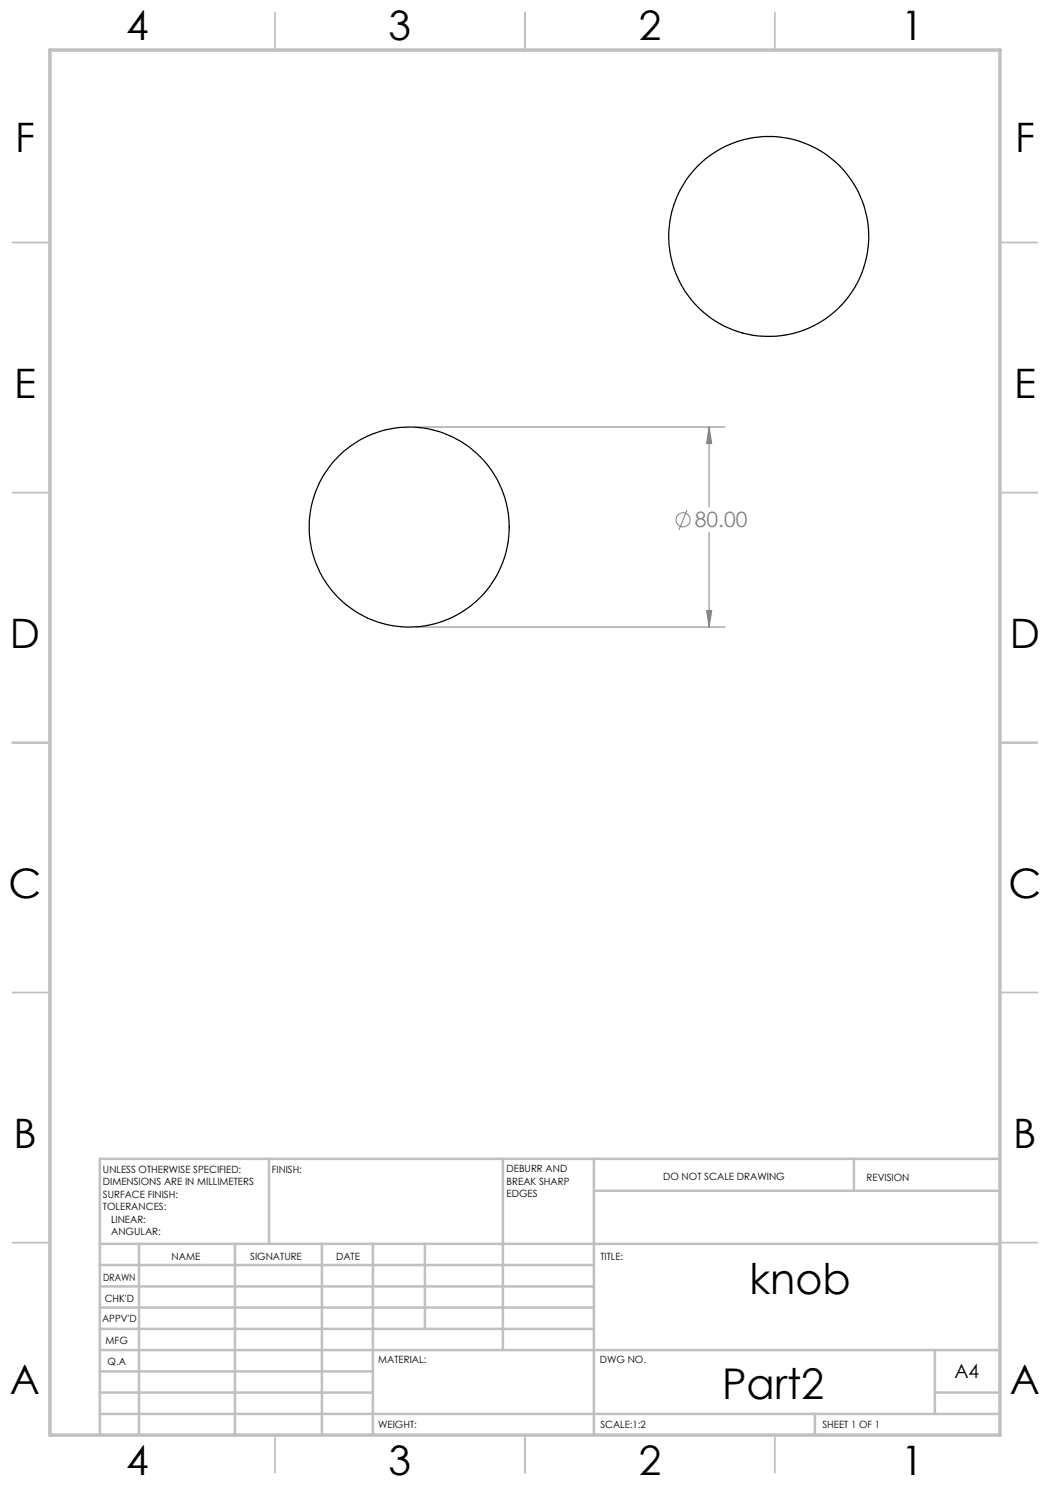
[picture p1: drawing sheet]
<svg xmlns="http://www.w3.org/2000/svg" width="210mm" height="297mm" viewBox="0 0 210 297" stroke-linecap="round" stroke-linejoin="round" font-family="sans-serif">
<g fill="none" stroke="#808080" stroke-width=".2">
<path d="M83.1 85.4h61.9M141.8 85.4l.5 3.3h-1zM141.8 85.4v16M137.4 101.9l-1.6 4.1M141.8 106.5v18.9M83.1 125.4h61.9M141.3 122.1h1l-.5 3.3z"/>
<circle cx="136.6" cy="104" r="1.41"/>
</g>
<g fill="none" stroke="#c0c0c0" stroke-width=".35">
<path d="M55 2.5v7.5M105 2.5v7.5M155 2.5v7.5M2.5 48.5h7.5M200 48.5h7.5M2.5 98.5h7.5M200 98.5h7.5M2.5 148.5h7.5M200 148.5h7.5M2.5 198.5h7.5M200 198.5h7.5M2.5 248.5h7.5"/>
<path d="M200 248.5h7.5M55 287v7.5M105 287v7.5M155 287v7.5"/>
</g>
<g fill="none" stroke="#c0c0c0" stroke-width=".5">
<path d="M53.8 231.8v17M100.6 231.8v38.2M118.8 231.8v55.2M118.8 238.2h81.2M170.8 231.8v6.4M200 231.8h-180v55.2M20 248.8h180M20 257.3h98.8M20 253h98.8M27.8 248.8v38.2M47 248.8v38.2M64.4 248.8v38.2"/>
<path d="M74.6 248.8v38.2M85 248.8v17M20 265.8h98.8M20 261.5h98.8M20 278.5h54.6M20 274.3h54.6M20 270h180M187 278.5h13M187 270v12.8M20 282.8h180M163 282.8v4.2"/>
</g>
<path d="M10 10h190v277h-190z" fill="none" stroke="#c0c0c0" stroke-width=".7"/>
<path d="M141.8 85.4l.5 3.3h-1zM141.3 122.1h1l-.5 3.3z" fill="#808080"/>
<g fill="none" stroke="#000" stroke-width=".25">
<circle cx="153.7" cy="47.3" r="20"/>
<circle cx="81.8" cy="105.4" r="20"/>
</g>
<g font-size="8.5">
<text x="149.9" y="258.8">knob</text>
<text x="144.4" y="279.7">Part2</text>
</g>
<g font-size="8.1">
<text x="25.2" y="8">4</text>
<text x="77.7" y="8">3</text>
<text x="127.7" y="8">2</text>
<text x="180.2" y="8">1</text>
<text x="3" y="30.4">F</text>
<text x="203" y="30.4">F</text>
<text x="2.8" y="79.6">E</text>
<text x="202.8" y="79.6">E</text>
<text x="2" y="129.6">D</text>
<text x="202" y="129.6">D</text>
<text x="1.7" y="179.6">C</text>
<text x="201.7" y="179.6">C</text>
<text x="2.7" y="229.6">B</text>
<text x="202.7" y="229.6">B</text>
<text x="2" y="278.9">A</text>
<text x="202" y="278.9">A</text>
<text x="25.2" y="295">4</text>
<text x="77.7" y="295">3</text>
<text x="127.7" y="295">2</text>
<text x="180.2" y="295">1</text>
</g>
<text font-size="4.2" fill="#808080" x="139" y="105.5">80.00</text>
<text font-size="3.9" x="190.9" y="275.5">A4</text>
<g font-size="2">
<text x="20.6" y="234.6">UNLESS OTHERWISE SPECIFIED:</text>
<text x="20.6" y="237.1">DIMENSIONS ARE IN MILLIMETERS</text>
<text x="20.6" y="239.6">SURFACE FINISH:</text>
<text x="54.4" y="234.6">FINISH:</text>
<text x="101.3" y="234.5">DEBURR AND</text>
<text x="101.3" y="237">BREAK SHARP</text>
<text x="101.3" y="239.5">EDGES</text>
<text x="132.6" y="236">DO NOT SCALE DRAWING</text>
<text x="173.3" y="236.2">REVISION</text>
<text x="20.6" y="242.1">TOLERANCES:</text>
<text x="22.2" y="244.6">LINEAR:</text>
<text x="22.2" y="247.1">ANGULAR:</text>
<text x="34.3" y="252">NAME</text>
<text x="50" y="251.9">SIGNATURE</text>
<text x="67.2" y="251.9">DATE</text>
<text x="120.1" y="251.9">TITLE:</text>
<text x="20.6" y="256.1">DRAWN</text>
<text x="20.9" y="260.3">CHK'D</text>
<text x="20.4" y="264.4">APPV'D</text>
<text x="21.1" y="268.8">MFG</text>
<text x="21.5" y="273">Q.A</text>
<text x="75.6" y="272.5">MATERIAL:</text>
<text x="120" y="272.5">DWG NO.</text>
<text x="75.6" y="285.5">WEIGHT:</text>
<text x="120.1" y="285.6">SCALE:1:2</text>
<text x="164.5" y="285.6">SHEET 1 OF 1</text>
</g>
</svg>
